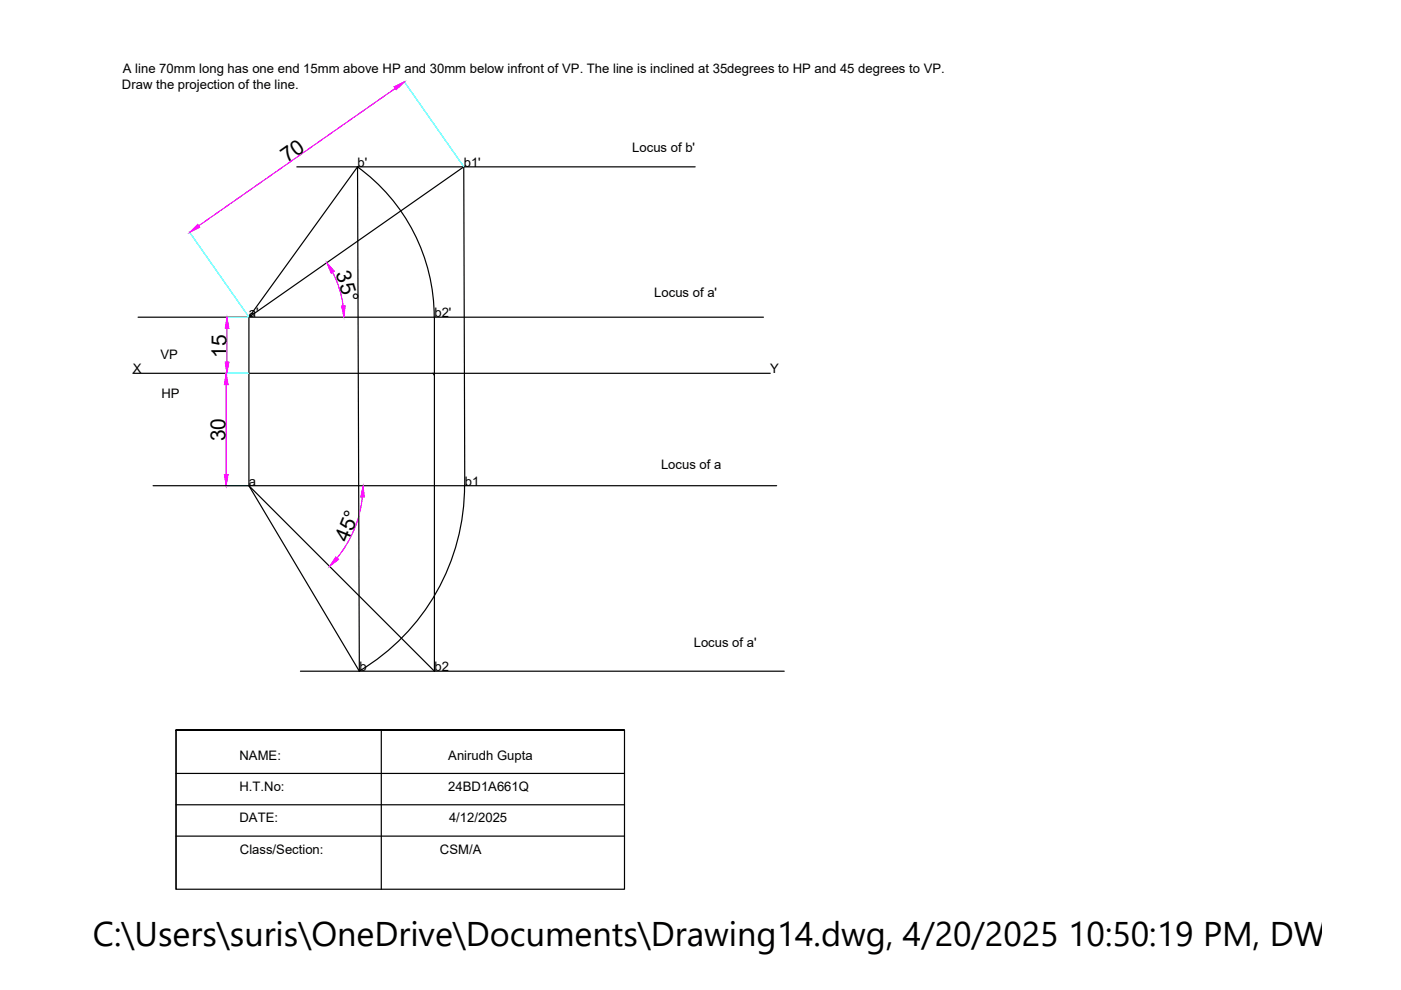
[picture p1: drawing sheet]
<svg xmlns="http://www.w3.org/2000/svg" width="297mm" height="210mm" viewBox="0 0 297 210" stroke-linecap="round" stroke-linejoin="round" font-family="sans-serif">
<!-- layer: 0 -->
<g fill="none" stroke="#000" stroke-width=".25">
<path d="M62.9 35.4h84.5M75.7 35.3a39.3 39.3 0 0 1 16.4 31.9M28.2 79.1h135.1M29.3 67.3h132.6M52.8 67.3v35.7M52.8 67.3l45.5-31.9 .2 67.6M52.8 67.3l23-31.9 .4 106.9M91.8 79.1l.3 .4M92.1 67.3v75l-39.3-39.3M32.5 103h132.2M52.8 103l23.4 39.3M98.5 102.8a45.8 45.8 0 0 1-22.3 39.5"/>
<path d="M63.7 142.3h102.6M80.8 154.8v33.7M132.4 154.8h-95.1h95.1v33.7h-95.1v-33.7v33.7M37.3 164h95.1M37.3 170.6h95.1M37.3 177.3h95.1"/>
</g>
<path d="M85.7 17.3l12.6 18M40.1 49.1l12.7 18.1M47.8 79.1h4.9M48 67.3h4.7M47.8 103h4.9" fill="none" stroke="#0ff" stroke-width=".25"/>
<path d="M83.8 18.7l-41.7 29.2M70.5 57.7a20.1 20.1 0 0 1 2.2 7.2M48.1 69.6v7.2M47.9 81.6v19M76.8 105.3a24.2 24.2 0 0 1-5.3 13" fill="none" stroke="#f0f" stroke-width=".25"/>
<g fill="#f0f" stroke="#f0f" stroke-width=".21">
<path d="M47.7 76.8h.8l-.4 2.3z"/>
<path d="M48.1 67.3l.4 2.3h-.8z"/>
<path d="M47.9 79.1l.5 2.5h-.8z"/>
<path d="M47.6 100.6h.8l-.5 2.4z"/>
<path d="M72.4 64.9l.8-.1-.3 2.5z"/>
<path d="M69.3 55.7l1.6 1.8-.7 .4z"/>
<path d="M71.2 118.1l.6 .5-1.9 1.5z"/>
<path d="M77 103l.2 2.4h-.7z"/>
<path d="M40.2 49.3l1.7-1.7 .5 .6z"/>
<path d="M83.6 18.4l2.2-1.1-1.8 1.7z"/>
</g>
<text font-size="7.3" x="19.7" y="200.6">C:\Users\suris\OneDrive\Documents\Drawing14.dwg, 4/20/2025 10:50:19 PM, DWG To</text>
<g font-size="4.4">
<text x="60.9" y="34.6" transform="rotate(-35 60.9 34.6)">70</text>
<text x="71.1" y="58" transform="rotate(73 71.1 58)">35°</text>
<text x="48" y="75.8" transform="rotate(-90 48 75.8)">15</text>
<text x="47.8" y="93.5" transform="rotate(-90 47.8 93.5)">30</text>
<text x="73.8" y="115.2" transform="rotate(-68 73.8 115.2)">45°</text>
</g>
<g font-size="2.8">
<text x="26.1" y="15.4">A line 70mm long has one end 15mm above HP and 30mm below infront of VP. The line is inclined at 35degrees to HP and 45 degrees to VP.</text>
<text x="25.9" y="18.8">Draw the projection of the line.</text>
<text x="75.8" y="35.3">b'</text>
<text x="98.3" y="35.3">b1'</text>
<text x="134.1" y="32.2">Locus of b'</text>
<text x="138.7" y="63">Locus of a'</text>
<text x="52.8" y="67.2">a'</text>
<text x="92.1" y="67.2">b2'</text>
<text x="34" y="76.1">VP</text>
<text x="28.2" y="79.1">X</text>
<text x="163.3" y="79.1">Y</text>
<text x="34.2" y="84.4">HP</text>
<text x="140.2" y="99.4">Locus of a</text>
<text x="52.8" y="103">a</text>
<text x="98.5" y="103">b1</text>
<text x="147.1" y="137.1">Locus of a'</text>
<text x="76.2" y="142.3">b</text>
<text x="92.1" y="142.3">b2</text>
<text x="50.8" y="161.1">NAME:</text>
<text x="95.1" y="161.1">Anirudh Gupta</text>
<text x="50.8" y="167.7">H.T.No:</text>
<text x="95.1" y="167.7">24BD1A661Q</text>
<text x="50.8" y="174.4">DATE:</text>
<text x="95.2" y="174.4">4/12/2025</text>
<text x="50.9" y="181">Class/Section:</text>
<text x="93.3" y="181">CSM/A</text>
</g>
</svg>
